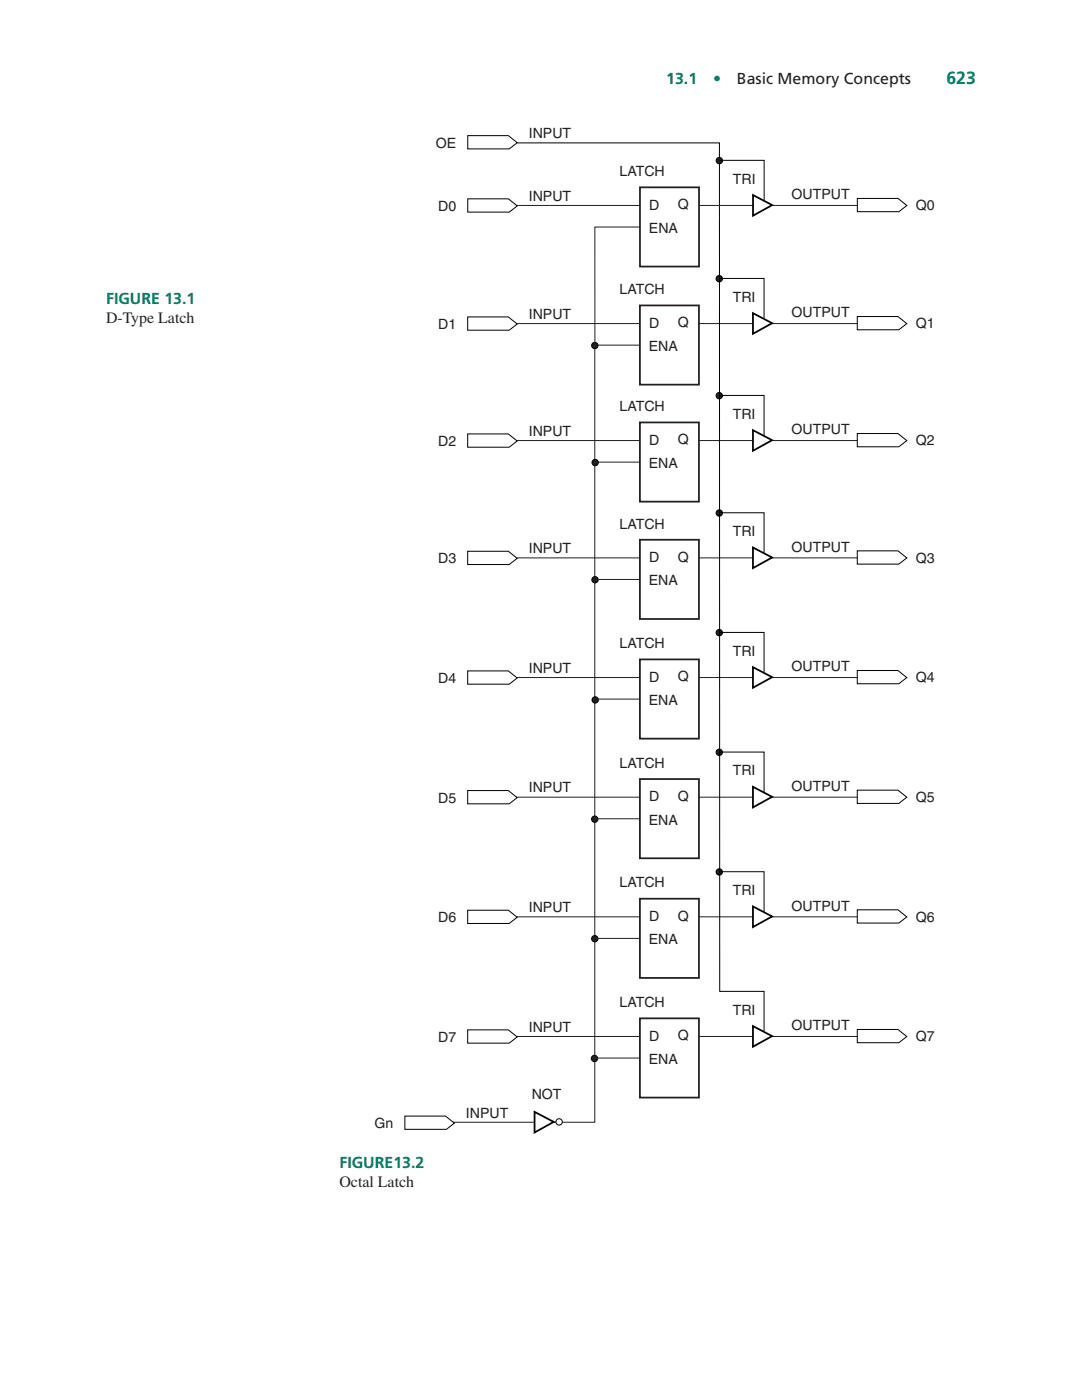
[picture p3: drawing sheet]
<svg xmlns="http://www.w3.org/2000/svg" width="216mm" height="279mm" viewBox="0 0 216 279" stroke-linecap="round" stroke-linejoin="round" font-family="sans-serif">
<path d="M93.3 63.3h8.1l1.8 1.4-1.6 1.2h-8.3z" fill="#fff" stroke="#000" stroke-width=".2"/>
<path d="M103.1 64.6h70.2M137.4 68.9h-18.7v155.1h-29" fill="none" stroke="#231f20" stroke-width=".2"/>
<path d="M171.1 63.2h8.1l1.7 1.4-1.5 1.2h-8.3z" fill="#fff" stroke="#000" stroke-width=".2"/>
<path d="M127.7 61h11.8v15.8h-11.8z" fill="#fff" stroke="#231f20" stroke-width=".35"/>
<g fill="#231f20" stroke="#000" stroke-width=".2">
<circle cx="143.5" cy="55.6" r=".64"/>
<circle cx="118.7" cy="69" r=".64"/>
<circle cx="118.8" cy="92.3" r=".64"/>
<circle cx="118.7" cy="115.7" r=".64"/>
<circle cx="118.8" cy="139.7" r=".64"/>
<circle cx="118.7" cy="163.5" r=".64"/>
<circle cx="118.7" cy="187.3" r=".64"/>
<circle cx="118.6" cy="211.2" r=".64"/>
</g>
<path d="M150.2 62.5l3.9 2-3.9 2.1z" fill="#fff" stroke="#000" stroke-width=".35"/>
<path d="M143.5 55.6h9v8" fill="none" stroke="#000" stroke-width=".2"/>
<path d="M93.3 86.6h8.1l1.8 1.4-1.6 1.2h-8.3z" fill="#fff" stroke="#000" stroke-width=".2"/>
<path d="M103.1 87.9h70.2M118.7 92.2h18.7" fill="none" stroke="#231f20" stroke-width=".2"/>
<path d="M171.1 86.5h8.1l1.7 1.4-1.5 1.3h-8.3z" fill="#fff" stroke="#000" stroke-width=".2"/>
<path d="M127.7 84.3h11.8v15.8h-11.8z" fill="#fff" stroke="#231f20" stroke-width=".35"/>
<circle cx="143.5" cy="79" r=".64" fill="#231f20" stroke="#000" stroke-width=".2"/>
<path d="M150.2 85.8l3.9 2-3.9 2.2z" fill="#fff" stroke="#000" stroke-width=".35"/>
<path d="M143.5 78.9h9v8" fill="none" stroke="#000" stroke-width=".2"/>
<path d="M93.3 110h8.1l1.8 1.4-1.6 1.3h-8.3z" fill="#fff" stroke="#000" stroke-width=".2"/>
<path d="M103.1 111.3h70.2M118.7 115.6h18.7" fill="none" stroke="#231f20" stroke-width=".2"/>
<path d="M171.1 109.9h8.1l1.7 1.4-1.5 1.3h-8.3z" fill="#fff" stroke="#000" stroke-width=".2"/>
<path d="M127.7 107.7h11.8v15.8h-11.8z" fill="#fff" stroke="#231f20" stroke-width=".35"/>
<circle cx="143.5" cy="102.4" r=".64" fill="#231f20" stroke="#000" stroke-width=".2"/>
<path d="M150.2 109.3l3.9 2-3.9 2.1z" fill="#fff" stroke="#000" stroke-width=".35"/>
<path d="M143.5 102.3h9v8" fill="none" stroke="#000" stroke-width=".2"/>
<path d="M93.3 133.9h8.1l1.8 1.4-1.6 1.2h-8.3z" fill="#fff" stroke="#000" stroke-width=".2"/>
<path d="M103.1 135.2h70.2M118.7 139.5h18.7" fill="none" stroke="#231f20" stroke-width=".2"/>
<path d="M171.1 133.8h8.1l1.7 1.4-1.5 1.3h-8.3z" fill="#fff" stroke="#000" stroke-width=".2"/>
<path d="M127.7 131.6h11.8v15.8h-11.8z" fill="#fff" stroke="#231f20" stroke-width=".35"/>
<circle cx="143.5" cy="126.3" r=".64" fill="#231f20" stroke="#000" stroke-width=".2"/>
<path d="M150.2 133.1l3.9 2-3.9 2.2z" fill="#fff" stroke="#000" stroke-width=".35"/>
<path d="M143.5 126.2h9v8" fill="none" stroke="#000" stroke-width=".2"/>
<path d="M93.3 157.8h8.1l1.8 1.4-1.6 1.2h-8.3z" fill="#fff" stroke="#000" stroke-width=".2"/>
<path d="M103.1 159.1h70.2M118.7 163.4h18.7" fill="none" stroke="#231f20" stroke-width=".2"/>
<path d="M171.1 157.7h8.1l1.7 1.4-1.5 1.2h-8.3z" fill="#fff" stroke="#000" stroke-width=".2"/>
<path d="M127.7 155.5h11.8v15.8h-11.8z" fill="#fff" stroke="#231f20" stroke-width=".35"/>
<circle cx="143.5" cy="150.1" r=".64" fill="#231f20" stroke="#000" stroke-width=".2"/>
<path d="M150.2 157l3.9 2-3.9 2.1z" fill="#fff" stroke="#000" stroke-width=".35"/>
<path d="M143.5 150.1h9v8" fill="none" stroke="#000" stroke-width=".2"/>
<path d="M93.3 181.7h8.1l1.8 1.4-1.6 1.2h-8.3z" fill="#fff" stroke="#000" stroke-width=".2"/>
<path d="M103.1 183h70.2M118.7 187.3h18.7" fill="none" stroke="#231f20" stroke-width=".2"/>
<path d="M171.1 181.6h8.1l1.7 1.4-1.5 1.2h-8.3z" fill="#fff" stroke="#000" stroke-width=".2"/>
<path d="M127.7 179.4h11.8v15.8h-11.8z" fill="#fff" stroke="#231f20" stroke-width=".35"/>
<circle cx="143.5" cy="174" r=".64" fill="#231f20" stroke="#000" stroke-width=".2"/>
<circle cx="111.6" cy="223.9" r=".64" fill="#fff" stroke="#000" stroke-width=".2"/>
<path d="M150.2 180.9l3.9 2-3.9 2.1z" fill="#fff" stroke="#000" stroke-width=".35"/>
<path d="M143.5 174h9v8" fill="none" stroke="#000" stroke-width=".2"/>
<g fill="#fff" stroke="#000" stroke-width=".2">
<path d="M93.3 205.5h8.1l1.8 1.4-1.6 1.3h-8.3z"/>
<path d="M80.8 222.7h8.1l1.8 1.4-1.6 1.3h-8.3z"/>
</g>
<path d="M103.1 206.9h70.2M118.7 211.2h18.7" fill="none" stroke="#231f20" stroke-width=".2"/>
<path d="M171.1 205.5h8.1l1.7 1.4-1.5 1.2h-8.3z" fill="#fff" stroke="#000" stroke-width=".2"/>
<path d="M127.7 203.2h11.8v15.8h-11.8z" fill="#fff" stroke="#231f20" stroke-width=".35"/>
<g fill="#fff" stroke="#000" stroke-width=".35">
<path d="M150.2 204.8l3.9 2-3.9 2.1z"/>
<path d="M106.7 221.9l3.8 2-3.8 2.1z"/>
</g>
<path d="M103.2 28.5h40.4v169.3h8.9v8" fill="none" stroke="#000" stroke-width=".2"/>
<g fill="#fff" stroke="#000" stroke-width=".2">
<path d="M93.3 39.7h8.1l1.8 1.4-1.6 1.2h-8.3z"/>
<path d="M93.3 27.1h8.1l1.8 1.4-1.6 1.2h-8.3z"/>
</g>
<path d="M103.1 41h70.2M137.4 45.3h-18.7v23.7" fill="none" stroke="#231f20" stroke-width=".2"/>
<path d="M171.1 39.6h8.1l1.8 1.4-1.6 1.2h-8.3z" fill="#fff" stroke="#000" stroke-width=".2"/>
<path d="M127.7 37.4h11.8v15.8h-11.8z" fill="#fff" stroke="#231f20" stroke-width=".35"/>
<circle cx="143.5" cy="32" r=".64" fill="#231f20" stroke="#000" stroke-width=".2"/>
<path d="M150.3 38.9l3.8 2-3.8 2.1z" fill="#fff" stroke="#000" stroke-width=".35"/>
<path d="M143.5 32h9v8" fill="none" stroke="#000" stroke-width=".2"/>
<text font-size="3.5" fill="#008066" x="188.8" y="16.8">623</text>
<g font-size="3.2" fill="#008066">
<text x="132.9" y="16.8">13.1</text>
<text x="142.3" y="16.8">•</text>
<text x="21.2" y="60.6">FIGURE 13.1</text>
<text x="67.7" y="233.1">FIGURE13.2</text>
</g>
<g font-size="3.2" fill="#231f20">
<text x="147.1" y="16.8">Basic Memory Concepts</text>
<text x="21.2" y="64.5">D-Type Latch</text>
<text x="67.7" y="237">Octal Latch</text>
</g>
<g font-size="2.8" fill="#231f20">
<text x="87" y="29.5">OE</text>
<text x="105.5" y="27.4">INPUT</text>
<text x="123.6" y="35.1">LATCH</text>
<text x="105.5" y="40.1">INPUT</text>
<text x="129.5" y="41.8">D</text>
<text x="135.3" y="41.8">Q</text>
<text x="146.2" y="36.7">TRI</text>
<text x="158" y="39.8">OUTPUT</text>
<text x="182.8" y="42">Q0</text>
<text x="87.4" y="42.1">D0</text>
<text x="129.5" y="46.5">ENA</text>
<text x="123.6" y="58.7">LATCH</text>
<text x="87.4" y="65.7">D1</text>
<text x="105.5" y="63.6">INPUT</text>
<text x="129.5" y="65.4">D</text>
<text x="135.2" y="65.3">Q</text>
<text x="146.2" y="60.2">TRI</text>
<text x="157.9" y="63.3">OUTPUT</text>
<text x="182.7" y="65.5">Q1</text>
<text x="129.5" y="70.1">ENA</text>
<text x="123.6" y="82.1">LATCH</text>
<text x="146.2" y="83.6">TRI</text>
<text x="87.4" y="89">D2</text>
<text x="105.5" y="87">INPUT</text>
<text x="129.5" y="88.8">D</text>
<text x="135.2" y="88.7">Q</text>
<text x="157.9" y="86.7">OUTPUT</text>
<text x="182.7" y="88.9">Q2</text>
<text x="129.5" y="93.4">ENA</text>
<text x="123.6" y="105.5">LATCH</text>
<text x="146.2" y="107">TRI</text>
<text x="87.4" y="112.4">D3</text>
<text x="105.5" y="110.4">INPUT</text>
<text x="129.5" y="112.2">D</text>
<text x="135.2" y="112.1">Q</text>
<text x="157.9" y="110.1">OUTPUT</text>
<text x="182.7" y="112.3">Q3</text>
<text x="129.5" y="116.8">ENA</text>
<text x="123.6" y="129.4">LATCH</text>
<text x="146.2" y="130.9">TRI</text>
<text x="87.4" y="136.3">D4</text>
<text x="105.5" y="134.3">INPUT</text>
<text x="129.5" y="136.1">D</text>
<text x="135.2" y="136">Q</text>
<text x="157.9" y="134">OUTPUT</text>
<text x="182.7" y="136.2">Q4</text>
<text x="129.5" y="140.7">ENA</text>
<text x="123.6" y="153.2">LATCH</text>
<text x="146.2" y="154.8">TRI</text>
<text x="87.4" y="160.2">D5</text>
<text x="105.5" y="158.1">INPUT</text>
<text x="129.5" y="159.9">D</text>
<text x="135.2" y="159.9">Q</text>
<text x="157.9" y="157.9">OUTPUT</text>
<text x="182.7" y="160.1">Q5</text>
<text x="129.5" y="164.6">ENA</text>
<text x="123.6" y="177.1">LATCH</text>
<text x="146.2" y="178.6">TRI</text>
<text x="87.4" y="184.1">D6</text>
<text x="105.5" y="182">INPUT</text>
<text x="129.5" y="183.8">D</text>
<text x="135.2" y="183.7">Q</text>
<text x="157.9" y="181.7">OUTPUT</text>
<text x="182.7" y="183.9">Q6</text>
<text x="129.5" y="188.5">ENA</text>
<text x="123.6" y="201">LATCH</text>
<text x="146.2" y="202.5">TRI</text>
<text x="87.4" y="208">D7</text>
<text x="105.5" y="205.9">INPUT</text>
<text x="129.5" y="207.7">D</text>
<text x="135.2" y="207.6">Q</text>
<text x="157.9" y="205.6">OUTPUT</text>
<text x="182.7" y="207.8">Q7</text>
<text x="129.5" y="212.4">ENA</text>
<text x="106.1" y="219.4">NOT</text>
<text x="74.7" y="225.2">Gn</text>
<text x="93" y="223.1">INPUT</text>
</g>
</svg>
